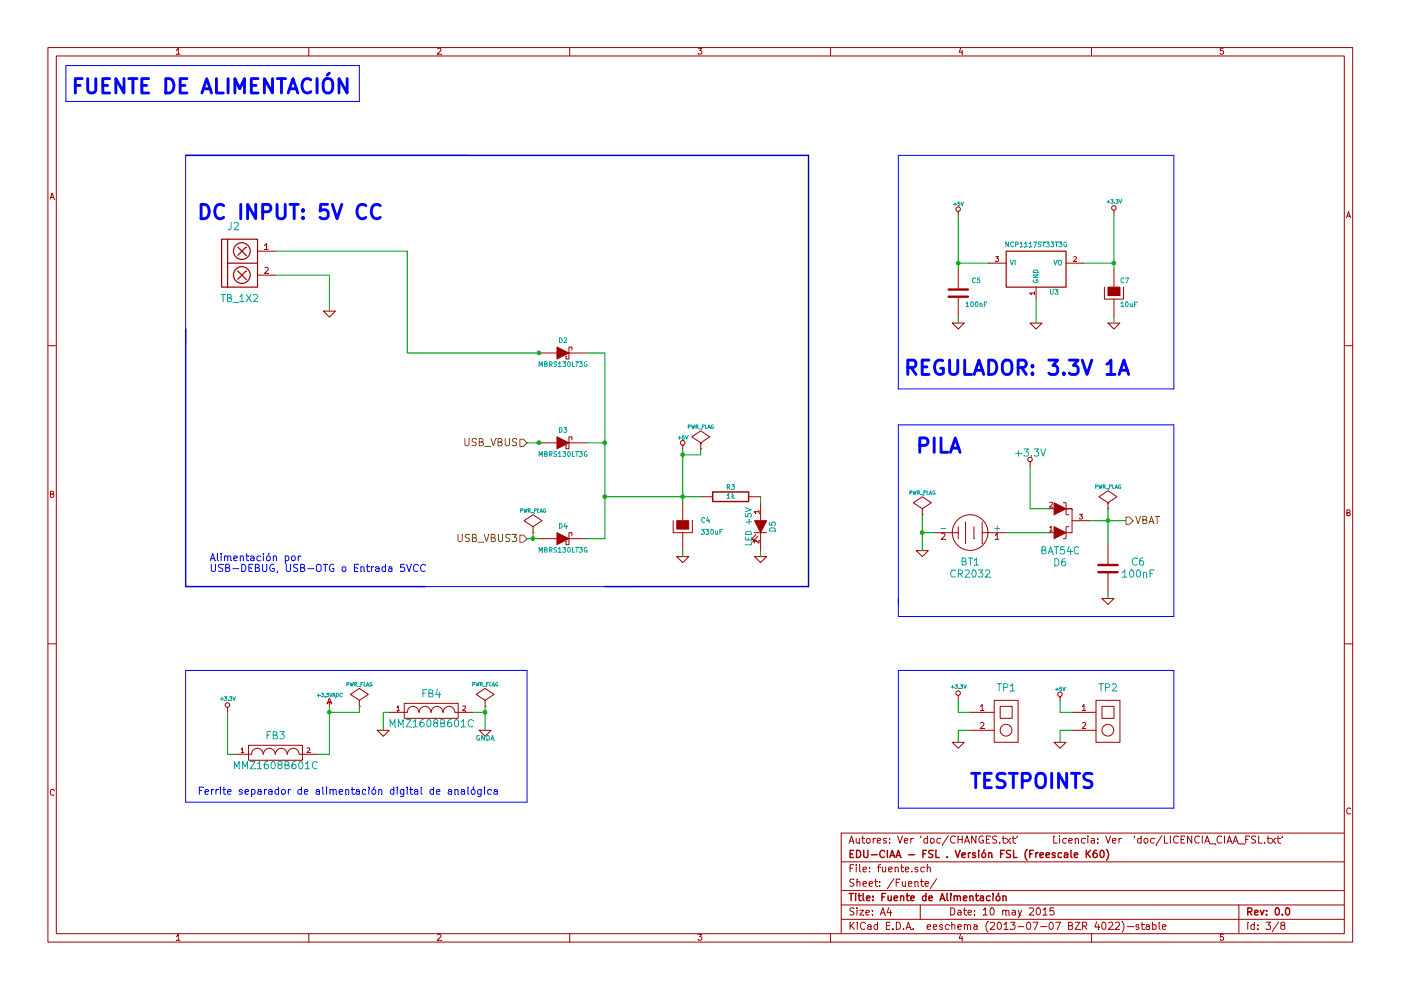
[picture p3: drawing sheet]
EESchema Schematic File Version 2
LIBS:edu-ciaa-fsl
LIBS:EDU_CIAA_K60-cache
EELAYER 27 0
EELAYER END
$Descr A4 11693 8268
encoding utf-8
Sheet 3 8
Title "Fuente de Alimentación"
Date "10 may 2015"
Rev "0.0"
Comp "EDU-CIAA - FSL . Versión FSL (Freescale K60)"
Comment1 "Autores: Ver 'doc/CHANGES.txt'      Licencia: Ver  'doc/LICENCIA_CIAA_FSL.txt'"
Comment2 ""
Comment3 ""
Comment4 ""
$EndDescr
$Comp
L GND #PWR013
U 1 1
P 2750 2600
F 0 "#PWR013" H 2750 2600 30  0001 C CNN
F 1 "GND" H 2750 2530 30  0001 C CNN
F 2 "" H 2750 2600 60  0000 C CNN
F 3 "" H 2750 2600 60  0000 C CNN
	1    2750 2600
	1    0    0    -1  
$EndComp
$Comp
L GND #PWR014
U 1 1
P 8650 2700
F 0 "#PWR014" H 8650 2700 30  0001 C CNN
F 1 "GND" H 8650 2630 30  0001 C CNN
F 2 "" H 8650 2700 60  0000 C CNN
F 3 "" H 8650 2700 60  0000 C CNN
	1    8650 2700
	1    0    0    -1  
$EndComp
$Comp
L CAPAPOL C7
U 1 1
P 9300 2450
F 0 "C7" H 9350 2550 40  0000 L CNN
F 1 "10uF" H 9350 2350 40  0000 L CNN
F 2 "c_1206POL" H 9400 2300 30  0001 C CNN
F 3 "~" H 9300 2450 300 0000 C CNN
F 4 "CAP TANT 10UF 6.3V 10% 1206" H 9300 2450 60  0001 C CNN "Descripcion"
F 5 "Kemet" H 9300 2450 60  0001 C CNN "Fabricante"
F 6 "T491A106K006AT7280" H 9300 2450 60  0001 C CNN "Nro. parte"
F 7 "../datasheets/passive/Capacitores/KEM_TC111_SPACE.pdf" H 9300 2450 60  0001 C CNN "Path datasheet"
F 8 "399-10116-1-ND" H 9300 2450 60  0001 C CNN "Digikey/Mouser"
F 9 "1206" H 9300 2450 60  0001 C CNN "Footprint estandar"
	1    9300 2450
	1    0    0    -1  
$EndComp
$Comp
L GND #PWR015
U 1 1
P 9300 2700
F 0 "#PWR015" H 9300 2700 30  0001 C CNN
F 1 "GND" H 9300 2630 30  0001 C CNN
F 2 "" H 9300 2700 60  0000 C CNN
F 3 "" H 9300 2700 60  0000 C CNN
	1    9300 2700
	1    0    0    -1  
$EndComp
Text HLabel 4400 4500 0    60   Input ~ 0
USB_VBUS3
$Comp
L DIODESCH D4
U 1 1
P 4700 4500
F 0 "D4" H 4700 4600 40  0000 C CNN
F 1 "MBRS130LT3G" H 4700 4400 40  0000 C CNN
F 2 "DO-214AA_SMB" H 4700 4500 60  0001 C CNN
F 3 "~" H 4700 4500 60  0000 C CNN
F 4 "DIODE SCHOTTKY 30V 2A SMB" H 4700 4500 60  0001 C CNN "Descripcion"
F 5 "ON Semiconductor" H 4700 4500 60  0001 C CNN "Fabricante"
F 6 "MBRS130LT3G" H 4700 4500 60  0001 C CNN "Nro. parte"
F 7 "../datasheets/passive/diode/MBRS130LT3-D.pdf" H 4700 4500 60  0001 C CNN "Path datasheet"
F 8 "MBRS130LT3GOSCT-ND" H 4700 4500 60  0001 C CNN "Digikey/Mouser"
F 9 "DO-214AA, SMB" H 4700 4500 60  0001 C CNN "Footprint estandar"
	1    4700 4500
	1    0    0    -1  
$EndComp
$Comp
L FILTER FB3
U 1 1
P 2300 6300
F 0 "FB3" H 2300 6450 60  0000 C CNN
F 1 "MMZ1608B601C" H 2300 6200 60  0000 C CNN
F 2 "SM0805" H 2300 6300 60  0001 C CNN
F 3 "~" H 2300 6300 60  0000 C CNN
F 4 "FERRITE CHIP 600 OHM 500MA 0805" H 2300 6300 60  0001 C CNN "Descripcion"
F 5 "TDK Corporation" H 2300 6300 60  0001 C CNN "Fabricante"
F 6 "~" H 2300 6300 60  0001 C CNN "Nro. parte"
F 7 "~" H 2300 6300 60  0001 C CNN "Path datasheet"
F 8 "~" H 2300 6300 60  0001 C CNN "Digikey/Mouser"
F 9 "0805" H 2300 6300 60  0001 C CNN "Footprint estandar"
	1    2300 6300
	1    0    0    -1  
$EndComp
$Comp
L +3.3V #PWR016
U 1 1
P 9300 1800
F 0 "#PWR016" H 9300 1760 30  0001 C CNN
F 1 "+3.3V" H 9300 1910 30  0000 C CNN
F 2 "" H 9300 1800 60  0000 C CNN
F 3 "" H 9300 1800 60  0000 C CNN
	1    9300 1800
	1    0    0    -1  
$EndComp
$Comp
L +3.3VADC #PWR017
U 1 1
P 2750 5900
F 0 "#PWR017" H 2750 6020 20  0001 C CNN
F 1 "+3.3VADC" H 2750 5990 30  0000 C CNN
F 2 "" H 2750 5900 60  0000 C CNN
F 3 "" H 2750 5900 60  0000 C CNN
	1    2750 5900
	1    0    0    -1  
$EndComp
$Comp
L FILTER FB4
U 1 1
P 3600 5950
F 0 "FB4" H 3600 6100 60  0000 C CNN
F 1 "MMZ1608B601C" H 3600 5850 60  0000 C CNN
F 2 "SM0805" H 3600 5950 60  0001 C CNN
F 3 "~" H 3600 5950 60  0001 C CNN
F 4 "FERRITE CHIP 600 OHM 500MA 0805" H 3600 5950 60  0001 C CNN "Descripcion"
F 5 "TDK Corporation" H 3600 5950 60  0001 C CNN "Fabricante"
F 6 "~" H 3600 5950 60  0001 C CNN "Nro. parte"
F 7 "~" H 3600 5950 60  0001 C CNN "Path datasheet"
F 8 "~" H 3600 5950 60  0001 C CNN "Digikey/Mouser"
F 9 "0805" H 3600 5950 60  0001 C CNN "Footprint estandar"
	1    3600 5950
	1    0    0    -1  
$EndComp
$Comp
L GND #PWR018
U 1 1
P 3200 6100
F 0 "#PWR018" H 3200 6100 30  0001 C CNN
F 1 "GND" H 3200 6030 30  0001 C CNN
F 2 "" H 3200 6100 60  0000 C CNN
F 3 "" H 3200 6100 60  0000 C CNN
	1    3200 6100
	1    0    0    -1  
$EndComp
$Comp
L GNDA #PWR019
U 1 1
P 4050 6100
F 0 "#PWR019" H 4050 6100 40  0001 C CNN
F 1 "GNDA" H 4050 6030 40  0000 C CNN
F 2 "" H 4050 6100 60  0000 C CNN
F 3 "" H 4050 6100 60  0000 C CNN
	1    4050 6100
	1    0    0    -1  
$EndComp
$Comp
L PWR_FLAG #FLG020
U 1 1
P 3000 5900
F 0 "#FLG020" H 3000 5995 30  0001 C CNN
F 1 "PWR_FLAG" H 3000 6080 30  0000 C CNN
F 2 "" H 3000 5900 60  0000 C CNN
F 3 "" H 3000 5900 60  0000 C CNN
	1    3000 5900
	1    0    0    -1  
$EndComp
$Comp
L PWR_FLAG #FLG021
U 1 1
P 4050 5900
F 0 "#FLG021" H 4050 5995 30  0001 C CNN
F 1 "PWR_FLAG" H 4050 6080 30  0000 C CNN
F 2 "" H 4050 5900 60  0000 C CNN
F 3 "" H 4050 5900 60  0000 C CNN
	1    4050 5900
	1    0    0    -1  
$EndComp
$Comp
L PWR_FLAG #FLG022
U 1 1
P 4450 4450
F 0 "#FLG022" H 4450 4545 30  0001 C CNN
F 1 "PWR_FLAG" H 4450 4630 30  0000 C CNN
F 2 "" H 4450 4450 60  0000 C CNN
F 3 "" H 4450 4450 60  0000 C CNN
	1    4450 4450
	1    0    0    -1  
$EndComp
Text HLabel 4400 3700 0    60   Input ~ 0
USB_VBUS
$Comp
L DIODESCH D3
U 1 1
P 4700 3700
F 0 "D3" H 4700 3800 40  0000 C CNN
F 1 "MBRS130LT3G" H 4700 3600 40  0000 C CNN
F 2 "DO-214AA_SMB" H 4700 3700 60  0001 C CNN
F 3 "~" H 4700 3700 60  0000 C CNN
F 4 "DIODE SCHOTTKY 30V 2A SMB" H 4700 3700 60  0001 C CNN "Descripcion"
F 5 "ON Semiconductor" H 4700 3700 60  0001 C CNN "Fabricante"
F 6 "MBRS130LT3G" H 4700 3700 60  0001 C CNN "Nro. parte"
F 7 "../datasheets/passive/diode/MBRS130LT3-D.pdf" H 4700 3700 60  0001 C CNN "Path datasheet"
F 8 "MBRS130LT3GOSCT-ND" H 4700 3700 60  0001 C CNN "Digikey/Mouser"
F 9 "DO-214AA, SMB" H 4700 3700 60  0001 C CNN "Footprint estandar"
	1    4700 3700
	1    0    0    -1  
$EndComp
Text Notes 1650 6650 0    60   ~ 0
Ferrite separador de alimentación digital de analógica
$Comp
L NCP1117ST50T3G U3
U 1 1
P 8650 2250
F 0 "U3" H 8800 2054 40  0000 C CNN
F 1 "NCP1117ST33T3G" H 8650 2450 40  0000 C CNN
F 2 "SOT-223" H 8650 2250 60  0001 C CNN
F 3 "~" H 8650 2250 60  0000 C CNN
F 4 "IC REG LDO 3.3V 1A SOT223" H 8650 2250 60  0001 C CNN "Descripcion"
F 5 "ON Semiconductor" H 8650 2250 60  0001 C CNN "Fabricante"
F 6 "NCP1117ST33T3G" H 8650 2250 60  0001 C CNN "Nro. parte"
F 7 "../datasheets/ic/NCP1117-D.pdf" H 8650 2250 60  0001 C CNN "Path datasheet"
F 8 "NCP1117ST33T3GOSCT-ND" H 8650 2250 60  0001 C CNN "Digikey/Mouser"
F 9 "SOT-223" H 8650 2250 60  0001 C CNN "Footprint estandar"
	1    8650 2250
	1    0    0    -1  
$EndComp
Text Notes 600  800  0    120  ~ 24
FUENTE DE ALIMENTACIÓN
$Comp
L +5V #PWR023
U 1 1
P 8000 1800
F 0 "#PWR023" H 8000 1890 20  0001 C CNN
F 1 "+5V" H 8000 1890 30  0000 C CNN
F 2 "" H 8000 1800 60  0000 C CNN
F 3 "" H 8000 1800 60  0000 C CNN
	1    8000 1800
	1    0    0    -1  
$EndComp
Text Notes 7550 3150 0    120  ~ 24
REGULADOR: 3.3V 1A
$Comp
L +3.3V #PWR024
U 1 1
P 1900 5950
F 0 "#PWR024" H 1900 5910 30  0001 C CNN
F 1 "+3.3V" H 1900 6060 30  0000 C CNN
F 2 "" H 1900 5950 60  0000 C CNN
F 3 "" H 1900 5950 60  0000 C CNN
	1    1900 5950
	1    0    0    -1  
$EndComp
Text Notes 1750 4700 0    60   ~ 0
Alimentación por \nUSB-DEBUG, USB-OTG o Entrada 5VCC
$Comp
L BATTERY BT1
U 1 1
P 8100 4450
F 0 "BT1" H 8100 4200 60  0000 C CNN
F 1 "CR2032" H 8100 4100 60  0000 C CNN
F 2 "2032batPTH" H 8100 4450 60  0001 C CNN
F 3 "~" H 8100 4450 60  0000 C CNN
F 4 "HOLDER BATTERY FOR 2032 CELL" H 8100 4450 60  0001 C CNN "Descripcion"
F 5 "MPD" H 8100 4450 60  0001 C CNN "Fabricante"
F 6 "BH32T-C" H 8100 4450 60  0001 C CNN "Nro. parte"
F 7 "../datasheets/connectors/BH32T-C.pdf" H 8100 4450 60  0001 C CNN "Path datasheet"
F 8 "BH32T-C-ND" H 8100 4450 60  0001 C CNN "Digikey/Mouser"
F 9 "~" H 8100 4450 60  0001 C CNN "Footprint estandar"
	1    8100 4450
	-1   0    0    -1  
$EndComp
$Comp
L BAT54_C D6
U 1 1
P 8900 4350
F 0 "D6" H 8850 4700 60  0000 C CNN
F 1 "BAT54C" H 8850 4600 60  0000 C CNN
F 2 "SOT-23" H 8750 4550 60  0001 C CNN
F 3 "~" H 8750 4550 60  0000 C CNN
F 4 "DIODE SCHOTTKY 30V 200MA" H 8900 4350 60  0001 C CNN "Descripcion"
F 5 "Fairchild Semiconductor" H 8900 4350 60  0001 C CNN "Fabricante"
F 6 "BAT54" H 8900 4350 60  0001 C CNN "Nro. parte"
F 7 "~" H 8900 4350 60  0001 C CNN "Path datasheet"
F 8 "BAT54FSCT-ND" H 8900 4350 60  0001 C CNN "Digikey/Mouser"
F 9 "SOT23-3" H 8900 4350 60  0001 C CNN "Footprint estandar"
	1    8900 4350
	1    0    0    1   
$EndComp
$Comp
L GND #PWR025
U 1 1
P 7700 4600
F 0 "#PWR025" H 7700 4600 30  0001 C CNN
F 1 "GND" H 7700 4530 30  0001 C CNN
F 2 "" H 7700 4600 60  0000 C CNN
F 3 "" H 7700 4600 60  0000 C CNN
	1    7700 4600
	1    0    0    -1  
$EndComp
$Comp
L GND #PWR026
U 1 1
P 9250 5000
F 0 "#PWR026" H 9250 5000 30  0001 C CNN
F 1 "GND" H 9250 4930 30  0001 C CNN
F 2 "" H 9250 5000 60  0000 C CNN
F 3 "" H 9250 5000 60  0000 C CNN
	1    9250 5000
	1    0    0    -1  
$EndComp
$Comp
L +3.3V #PWR027
U 1 1
P 8600 3900
F 0 "#PWR027" H 8600 3860 30  0001 C CNN
F 1 "+3.3V" H 8600 4010 60  0000 C CNN
F 2 "" H 8600 3900 60  0000 C CNN
F 3 "" H 8600 3900 60  0000 C CNN
	1    8600 3900
	1    0    0    -1  
$EndComp
$Comp
L C C6
U 1 1
P 9250 4750
F 0 "C6" H 9500 4800 60  0000 C CNN
F 1 "100nF" H 9500 4700 60  0000 C CNN
F 2 "c_0805" H 9250 4750 60  0001 C CNN
F 3 "~" H 9250 4750 60  0000 C CNN
F 4 "CAP CER 0,1UF 16V 10% X7R" H 9250 4750 60  0001 C CNN "Descripcion"
F 5 "Kemet" H 9250 4750 60  0001 C CNN "Fabricante"
F 6 "~" H 9250 4750 60  0001 C CNN "Nro. parte"
F 7 "~" H 9250 4750 60  0001 C CNN "Path datasheet"
F 8 "~" H 9250 4750 60  0001 C CNN "Digikey/Mouser"
F 9 "0805" H 9250 4750 60  0001 C CNN "Footprint estandar"
	1    9250 4750
	1    0    0    -1  
$EndComp
Text Notes 7650 3800 0    120  ~ 24
PILA
Text HLabel 9400 4350 2    60   Output ~ 0
VBAT
$Comp
L PWR_FLAG #FLG028
U 1 1
P 9250 4250
F 0 "#FLG028" H 9250 4345 30  0001 C CNN
F 1 "PWR_FLAG" H 9250 4430 30  0000 C CNN
F 2 "~" H 9250 4250 60  0000 C CNN
F 3 "~" H 9250 4250 60  0000 C CNN
	1    9250 4250
	1    0    0    -1  
$EndComp
$Comp
L PWR_FLAG #FLG029
U 1 1
P 7700 4300
F 0 "#FLG029" H 7700 4395 30  0001 C CNN
F 1 "PWR_FLAG" H 7700 4480 30  0000 C CNN
F 2 "~" H 7700 4300 60  0000 C CNN
F 3 "~" H 7700 4300 60  0000 C CNN
	1    7700 4300
	1    0    0    -1  
$EndComp
$Comp
L C C5
U 1 1
P 8000 2450
F 0 "C5" H 8150 2550 40  0000 C CNN
F 1 "100nF" H 8150 2350 40  0000 C CNN
F 2 "c_0805" H 8000 2450 60  0001 C CNN
F 3 "~" H 8000 2450 60  0000 C CNN
F 4 "CAP CER 0.1UF 16V 10% X7R" H 8000 2450 60  0001 C CNN "Descripcion"
F 5 "~" H 8000 2450 60  0001 C CNN "Fabricante"
F 6 "~" H 8000 2450 60  0001 C CNN "Nro. parte"
F 7 "~" H 8000 2450 60  0001 C CNN "Path datasheet"
F 8 "~" H 8000 2450 60  0001 C CNN "Digikey/Mouser"
F 9 "0805" H 8000 2450 60  0001 C CNN "Footprint estandar"
	1    8000 2450
	1    0    0    -1  
$EndComp
$Comp
L GND #PWR030
U 1 1
P 8000 2700
F 0 "#PWR030" H 8000 2700 30  0001 C CNN
F 1 "GND" H 8000 2630 30  0001 C CNN
F 2 "" H 8000 2700 60  0000 C CNN
F 3 "" H 8000 2700 60  0000 C CNN
	1    8000 2700
	1    0    0    -1  
$EndComp
$Comp
L TESTPOINT_PDN TP1
U 1 1
P 8100 5750
F 0 "TP1" H 8400 5750 60  0000 C CNN
F 1 "TESTPOINT_PDN" H 8400 5700 60  0001 C CNN
F 2 "TESTPOINT_PDN" H 8100 5750 60  0001 C CNN
F 3 "~" H 8100 5750 60  0000 C CNN
F 4 "~" H 8100 5750 60  0001 C CNN "Descripcion"
F 5 "~" H 8100 5750 60  0001 C CNN "Fabricante"
F 6 "~" H 8100 5750 60  0001 C CNN "Nro. parte"
F 7 "~" H 8100 5750 60  0001 C CNN "Path datasheet"
F 8 "~" H 8100 5750 60  0001 C CNN "Digikey/Mouser"
F 9 "~" H 8100 5750 60  0001 C CNN "Footprint estandar"
	1    8100 5750
	1    0    0    -1  
$EndComp
Text Notes 8100 6600 0    120  ~ 24
TESTPOINTS
$Comp
L TESTPOINT_PDN TP2
U 1 1
P 8950 5750
F 0 "TP2" H 9250 5750 60  0000 C CNN
F 1 "TESTPOINT_PDN" H 9250 5700 60  0001 C CNN
F 2 "TESTPOINT_PDN" H 8950 5750 60  0001 C CNN
F 3 "~" H 8950 5750 60  0000 C CNN
F 4 "~" H 8950 5750 60  0001 C CNN "Descripcion"
F 5 "~" H 8950 5750 60  0001 C CNN "Fabricante"
F 6 "~" H 8950 5750 60  0001 C CNN "Nro. parte"
F 7 "~" H 8950 5750 60  0001 C CNN "Path datasheet"
F 8 "~" H 8950 5750 60  0001 C CNN "Digikey/Mouser"
F 9 "~" H 8950 5750 60  0001 C CNN "Footprint estandar"
	1    8950 5750
	1    0    0    -1  
$EndComp
$Comp
L +3.3V #PWR031
U 1 1
P 8000 5850
F 0 "#PWR031" H 8000 5810 30  0001 C CNN
F 1 "+3.3V" H 8000 5960 30  0000 C CNN
F 2 "" H 8000 5850 60  0000 C CNN
F 3 "" H 8000 5850 60  0000 C CNN
	1    8000 5850
	1    0    0    -1  
$EndComp
$Comp
L GND #PWR032
U 1 1
P 8850 6200
F 0 "#PWR032" H 8850 6200 30  0001 C CNN
F 1 "GND" H 8850 6130 30  0001 C CNN
F 2 "" H 8850 6200 60  0000 C CNN
F 3 "" H 8850 6200 60  0000 C CNN
	1    8850 6200
	1    0    0    -1  
$EndComp
$Comp
L GND #PWR033
U 1 1
P 8000 6200
F 0 "#PWR033" H 8000 6200 30  0001 C CNN
F 1 "GND" H 8000 6130 30  0001 C CNN
F 2 "" H 8000 6200 60  0000 C CNN
F 3 "" H 8000 6200 60  0000 C CNN
	1    8000 6200
	1    0    0    -1  
$EndComp
$Comp
L PWR_FLAG #FLG034
U 1 1
P 5850 3750
F 0 "#FLG034" H 5850 3845 30  0001 C CNN
F 1 "PWR_FLAG" H 5850 3930 30  0000 C CNN
F 2 "" H 5850 3750 60  0000 C CNN
F 3 "" H 5850 3750 60  0000 C CNN
	1    5850 3750
	1    0    0    -1  
$EndComp
$Comp
L +5V #PWR035
U 1 1
P 5700 3750
F 0 "#PWR035" H 5700 3840 20  0001 C CNN
F 1 "+5V" H 5700 3840 30  0000 C CNN
F 2 "" H 5700 3750 60  0000 C CNN
F 3 "" H 5700 3750 60  0000 C CNN
	1    5700 3750
	1    0    0    -1  
$EndComp
$Comp
L GND #PWR036
U 1 1
P 6350 4650
F 0 "#PWR036" H 6350 4650 30  0001 C CNN
F 1 "GND" H 6350 4580 30  0001 C CNN
F 2 "" H 6350 4650 60  0000 C CNN
F 3 "" H 6350 4650 60  0000 C CNN
	1    6350 4650
	1    0    0    -1  
$EndComp
$Comp
L R R3
U 1 1
P 6100 4150
F 0 "R3" V 6180 4150 40  0000 C CNN
F 1 "1k" V 6107 4151 40  0000 C CNN
F 2 "r_0805" V 6030 4150 30  0001 C CNN
F 3 "~" H 6100 4150 30  0000 C CNN
F 4 "RES 1.0K OHM 1/10W 5% 0805 SMD" H 6100 4150 60  0001 C CNN "Descripcion"
F 5 "~" H 6100 4150 60  0001 C CNN "Fabricante"
F 6 "~" H 6100 4150 60  0001 C CNN "Nro. parte"
F 7 "~" H 6100 4150 60  0001 C CNN "Path datasheet"
F 8 "~" H 6100 4150 60  0001 C CNN "Digikey/Mouser"
F 9 "0805" H 6100 4150 60  0001 C CNN "Footprint estandar"
	1    6100 4150
	0    -1   -1   0   
$EndComp
$Comp
L LED D5
U 1 1
P 6350 4400
F 0 "D5" H 6350 4500 50  0000 C CNN
F 1 "LED +5V" H 6350 4300 50  0000 C CNN
F 2 "LED-0805" H 6350 4400 60  0001 C CNN
F 3 "~" H 6350 4400 60  0000 C CNN
F 4 "LED ALG RED WTR CLR 0805 SMD" H 6350 4400 60  0001 C CNN "Descripcion"
F 5 "~" H 6350 4400 60  0001 C CNN "Fabricante"
F 6 "~" H 6350 4400 60  0001 C CNN "Nro. parte"
F 7 "../datasheets/passive/" H 6350 4400 60  0001 C CNN "Path datasheet"
F 8 "~" H 6350 4400 60  0001 C CNN "Digikey/Mouser"
F 9 "0805" H 6350 4400 60  0001 C CNN "Footprint estandar"
	1    6350 4400
	0    1    1    0   
$EndComp
$Comp
L GND #PWR037
U 1 1
P 5700 4650
F 0 "#PWR037" H 5700 4650 30  0001 C CNN
F 1 "GND" H 5700 4580 30  0001 C CNN
F 2 "" H 5700 4650 60  0000 C CNN
F 3 "" H 5700 4650 60  0000 C CNN
	1    5700 4650
	1    0    0    -1  
$EndComp
$Comp
L CAPAPOL C4
U 1 1
P 5700 4400
F 0 "C4" H 5850 4450 40  0000 L CNN
F 1 "330uF" H 5850 4350 40  0000 L CNN
F 2 "c_elec_8x10" H 5800 4250 30  0001 C CNN
F 3 "~" H 5700 4400 300 0000 C CNN
F 4 "CAP ALUM 330UF 25V 20% SMD" H 5700 4400 60  0001 C CNN "Descripcion"
F 5 "Nichicon" H 5700 4400 60  0001 C CNN "Fabricante"
F 6 "UCW1E331MNL1GS" H 5700 4400 60  0001 C CNN "Nro. parte"
F 7 "~" H 5700 4400 60  0001 C CNN "Path datasheet"
F 8 "493-9422-1-ND" H 5700 4400 60  0001 C CNN "Digikey/Mouser"
	1    5700 4400
	1    0    0    -1  
$EndComp
$Comp
L DIODESCH D2
U 1 1
P 4700 2950
F 0 "D2" H 4700 3050 40  0000 C CNN
F 1 "MBRS130LT3G" H 4700 2850 40  0000 C CNN
F 2 "DO-214AA_SMB" H 4700 2950 60  0001 C CNN
F 3 "~" H 4700 2950 60  0000 C CNN
F 4 "DIODE SCHOTTKY 30V 2A SMB" H 4700 2950 60  0001 C CNN "Descripcion"
F 5 "ON Semiconductor" H 4700 2950 60  0001 C CNN "Fabricante"
F 6 "MBRS130LT3G" H 4700 2950 60  0001 C CNN "Nro. parte"
F 7 "../datasheets/passive/diode/MBRS130LT3-D.pdf" H 4700 2950 60  0001 C CNN "Path datasheet"
F 8 "MBRS130LT3GOSCT-ND" H 4700 2950 60  0001 C CNN "Digikey/Mouser"
F 9 "DO-214AA, SMB" H 4700 2950 60  0001 C CNN "Footprint estandar"
	1    4700 2950
	1    0    0    -1  
$EndComp
Text Notes 1650 1850 0    120  ~ 24
DC INPUT: 5V CC
Wire Wire Line
	8650 2500 8650 2700
Wire Wire Line
	9300 1800 9300 2250
Wire Wire Line
	4400 4500 4500 4500
Wire Wire Line
	5050 4500 4900 4500
Wire Wire Line
	2750 6300 2650 6300
Wire Wire Line
	2750 5900 2750 6300
Wire Wire Line
	3200 5950 3250 5950
Wire Wire Line
	4050 5900 4050 6100
Wire Wire Line
	4050 5950 3950 5950
Wire Wire Line
	3000 5900 3000 5950
Wire Wire Line
	3000 5950 2750 5950
Connection ~ 2750 5950
Connection ~ 4050 5950
Wire Wire Line
	3200 5950 3200 6100
Wire Wire Line
	4450 4450 4450 4500
Connection ~ 4450 4500
Wire Wire Line
	4900 3700 5050 3700
Wire Wire Line
	4400 3700 4500 3700
Connection ~ 4500 3700
Wire Notes Line
	4400 5600 4400 6700
Wire Notes Line
	1550 5600 4400 5600
Wire Notes Line
	550  550  550  850 
Wire Notes Line
	550  850  3000 850 
Wire Notes Line
	3000 850  3000 550 
Wire Notes Line
	3000 550  550  550 
Wire Notes Line
	1550 1300 1550 2850
Wire Notes Line
	1550 1300 3900 1300
Wire Wire Line
	8000 1800 8000 2250
Wire Notes Line
	7500 1300 7500 3250
Wire Notes Line
	7500 3250 9800 3250
Wire Notes Line
	9800 3250 9800 1300
Wire Notes Line
	9800 1300 7500 1300
Wire Wire Line
	1900 5950 1900 6300
Wire Wire Line
	1900 6300 1950 6300
Wire Notes Line
	1550 5600 1550 6700
Wire Notes Line
	1550 6700 4400 6700
Connection ~ 5050 3700
Wire Notes Line
	3500 4900 5300 4900
Connection ~ 9300 2200
Wire Wire Line
	7700 4300 7700 4600
Wire Wire Line
	9250 4950 9250 5000
Wire Wire Line
	8600 3900 8600 4250
Wire Wire Line
	9250 4250 9250 4550
Wire Notes Line
	7500 3550 7500 5050
Wire Notes Line
	7500 3550 9800 3550
Wire Notes Line
	9800 5150 7500 5150
Wire Notes Line
	7500 5150 7500 5000
Wire Wire Line
	9100 4350 9400 4350
Wire Wire Line
	8600 4250 8750 4250
Connection ~ 9250 4350
Wire Wire Line
	8750 4450 8400 4450
Wire Wire Line
	7800 4450 7700 4450
Wire Notes Line
	9800 3550 9800 5150
Connection ~ 7700 4450
Wire Wire Line
	8000 2700 8000 2650
Connection ~ 8000 2200
Wire Wire Line
	9300 2700 9300 2650
Wire Wire Line
	8250 2200 8000 2200
Wire Wire Line
	9050 2200 9300 2200
Wire Wire Line
	2300 2300 2750 2300
Wire Wire Line
	2750 2300 2750 2600
Wire Wire Line
	8100 6100 8000 6100
Wire Wire Line
	8000 6100 8000 6200
Wire Wire Line
	8100 5950 8000 5950
Wire Wire Line
	8000 5950 8000 5850
Wire Wire Line
	8850 5850 8850 5950
Wire Wire Line
	8850 5950 8950 5950
Wire Wire Line
	8850 6200 8850 6100
Wire Wire Line
	8850 6100 8950 6100
Wire Notes Line
	7500 5600 9800 5600
Wire Notes Line
	9800 5600 9800 6750
Wire Notes Line
	9800 6750 7500 6750
Wire Notes Line
	7500 6750 7500 5600
Wire Wire Line
	5700 4650 5700 4600
Connection ~ 5700 3800
Wire Wire Line
	5850 3800 5700 3800
Wire Wire Line
	5850 3750 5850 3800
Wire Wire Line
	6350 4600 6350 4650
Wire Wire Line
	6350 4150 6350 4200
Connection ~ 5700 4150
Wire Wire Line
	5700 3750 5700 4200
Wire Wire Line
	4900 2950 5050 2950
Wire Wire Line
	3400 2950 4500 2950
Connection ~ 4500 2950
Wire Wire Line
	3400 2950 3400 2100
Wire Wire Line
	3400 2100 2300 2100
Wire Bus Line
	3550 4900 1550 4900
Wire Bus Line
	1550 4900 1550 2750
Wire Wire Line
	5050 4150 5850 4150
Connection ~ 5050 4150
Wire Wire Line
	5050 2950 5050 4500
Wire Bus Line
	5050 4900 6750 4900
Wire Bus Line
	6750 4900 6750 1300
Wire Bus Line
	6750 1300 1550 1300
$Comp
L TB_1X2 J2
U 1 1
P 1950 2200
F 0 "J2" H 1950 2500 60  0000 C CNN
F 1 "TB_1X2" H 2000 1900 60  0000 C CNN
F 2 "Con_2P" H 1900 2250 60  0001 C CNN
F 3 "~" H 1900 2250 60  0000 C CNN
	1    1950 2200
	1    0    0    -1  
$EndComp
$Comp
L +5V #PWR038
U 1 1
P 8850 5850
F 0 "#PWR038" H 8850 5940 20  0001 C CNN
F 1 "+5V" H 8850 5940 30  0000 C CNN
F 2 "" H 8850 5850 60  0000 C CNN
F 3 "" H 8850 5850 60  0000 C CNN
	1    8850 5850
	1    0    0    -1  
$EndComp
$EndSCHEMATC
